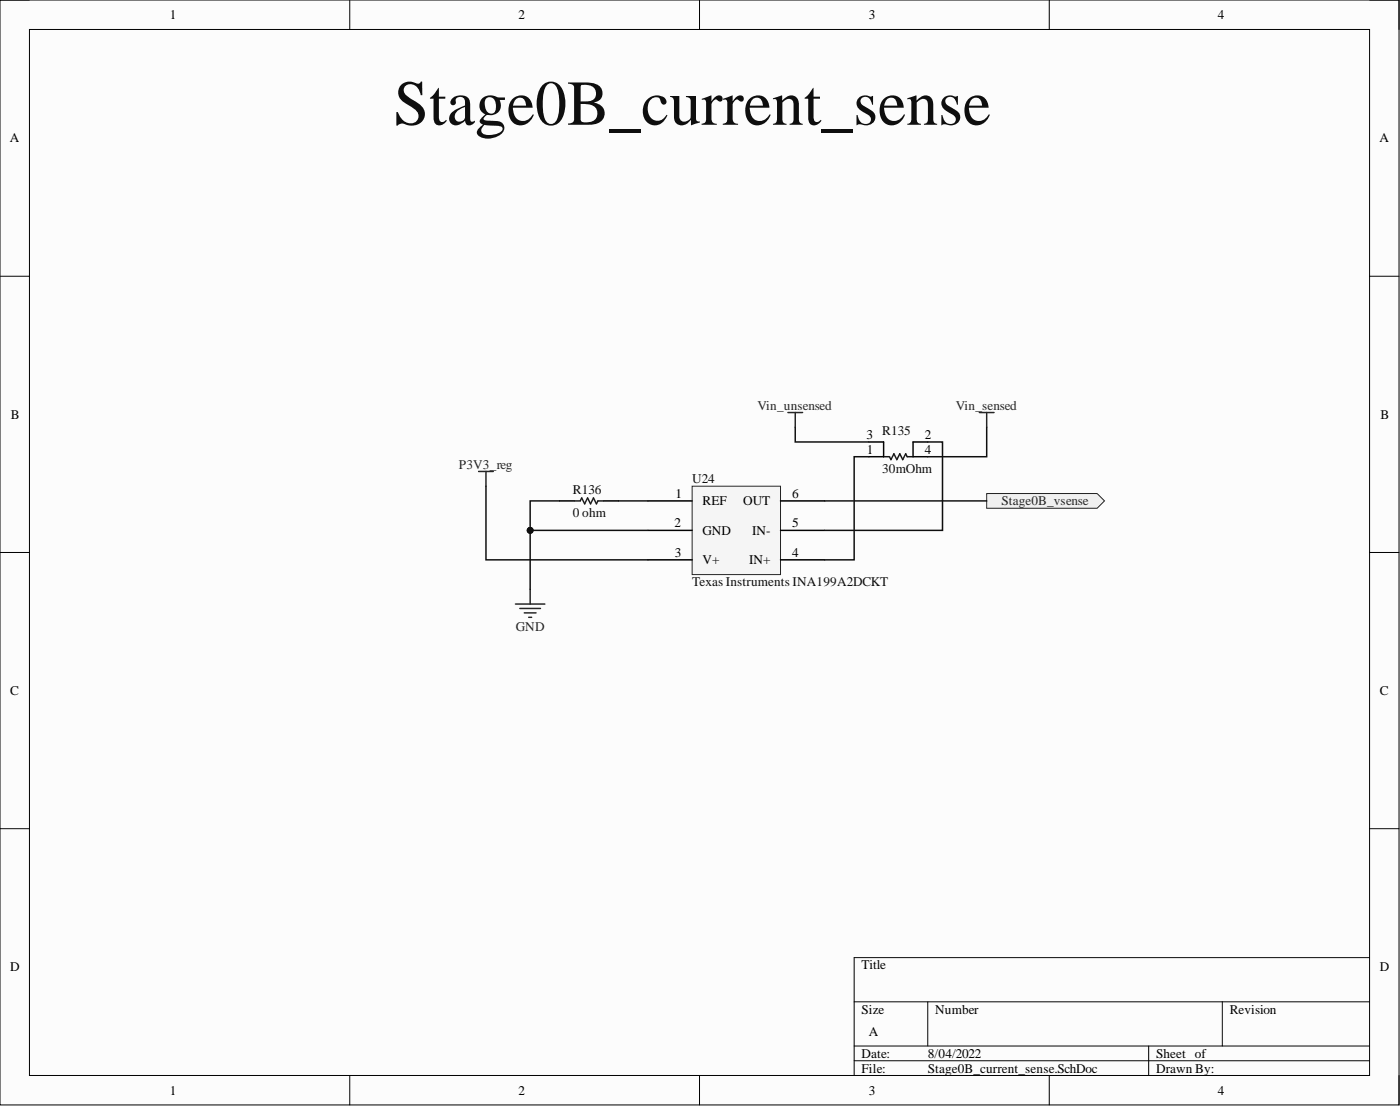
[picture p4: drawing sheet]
<svg xmlns="http://www.w3.org/2000/svg" width="241mm" height="190mm" viewBox="0 0 241 190" stroke-linecap="round" stroke-linejoin="round" font-family="sans-serif">
<path d="M0 0h241.1v190.3h-241.1z" fill-rule="evenodd" fill="#fcfcfc"/>
<path d="M0 0h241.1v190.3h-241.1z" fill="none" stroke="#000" stroke-width=".17"/>
<path d="M5.1 5.1h231v180.1h-231z" fill-rule="evenodd" fill="#fcfcfc"/>
<g fill="none" stroke="#000" stroke-width=".17">
<path d="M0 0h5.1M5.1 5.1h231v180.1h-231zM60.3 0v5.1M120.6 0v5.1M180.8 0v5.1M236.1 0h5v5.1M0 47.6h5.1M236.1 47.6h5M0 95.2h5.1M236.1 95.2h5M0 142.7h5.1M236.1 142.7h5"/>
<path d="M147.2 172.6h88.9M159.9 172.6v7.6M210.7 172.6v7.6M236.1 164.9h-88.9v20.3M60.3 185.2v5.1M120.6 185.2v5.1M147.2 180.2h88.9M147.2 182.7h88.9M180.8 185.2v5.1M198 180.2v5M241.1 185.2v5.1"/>
</g>
<path d="M119.3 83.7h15.2v15.3h-15.2z" fill-rule="evenodd" fill="#f5f5f5"/>
<path d="M119.3 83.7h15.2v15.3h-15.2z" fill="none" stroke="#262626" stroke-width=".17"/>
<path d="M96.5 86.3h2.5M104.1 86.3h2.5M111.7 86.3h7.6M111.7 91.4h7.6M111.7 96.4h7.6M134.5 86.3h7.6M134.5 91.4h7.6M134.5 96.4h7.6" fill="none" stroke="#000" stroke-width=".25"/>
<path d="M135.8 71.1h2.5M137.1 71.1v2.5M168.8 71.1h2.5M170.1 71.1v2.5M82.5 81.2h2.5M83.8 81.2v2.5M88.8 104h5.1M89.6 104.8h3.6M90.4 105.6h2M91.1 106.3h.5M91.4 101.5v2.5" fill="none" stroke="#262626" stroke-width=".25"/>
<path d="M99 86.3h1l.3-.5 .5 1 .5-1 .5 1 .5-1 .5 1 .3-.5h1" fill="none" stroke="#1c1c1c" stroke-width=".25"/>
<path d="M170.1 85h19l1.3 1.3-1.3 1.2h-19z" fill-rule="evenodd" fill="#f0f0f0"/>
<path d="M170.1 85h19l1.3 1.3-1.3 1.2h-19z" fill="none" stroke="#262626" stroke-width=".17"/>
<path d="M149.8 76.1h2.5v2.6h-2.5M159.9 76.1h-2.5v2.6h2.5" fill="none" stroke="#000" stroke-width=".25"/>
<path d="M152.3 78.7h1l.3 .5 .5-1 .5 1 .5-1 .5 1 .5-1 .3 .5h1" fill="none" stroke="#1c1c1c" stroke-width=".25"/>
<path d="M83.8 83.7v12.7h27.9M111.7 91.4h-20.3v10.1" fill="none" stroke="#0e0e0e" stroke-width=".25"/>
<circle cx="91.4" cy="91.4" r=".51" fill="#0e0e0e"/>
<circle cx="91.4" cy="91.4" r=".51" fill="none" stroke="#0e0e0e" stroke-width=".17"/>
<path d="M96.5 86.3h-5.1v5.1M142.1 86.3h28" fill="none" stroke="#0e0e0e" stroke-width=".25"/>
<circle cx="91.4" cy="91.4" r=".51" fill="#0e0e0e"/>
<circle cx="91.4" cy="91.4" r=".51" fill="none" stroke="#0e0e0e" stroke-width=".17"/>
<path d="M137.1 73.6v2.5h12.7M149.8 78.7h-2.6v17.7h-5.1M159.9 76.1h2.5v15.3h-20.3M170.1 73.6v5.1h-10.2M106.6 86.3h5.1" fill="none" stroke="#0e0e0e" stroke-width=".25"/>
<text font-size="11" fill="#0e0e0e" x="67.9" y="21.5">Stage0B_current_sense</text>
<g font-size="2.3">
<text x="29.3" y="3.3">1</text>
<text x="89.3" y="3.3">2</text>
<text x="149.8" y="3.3">3</text>
<text x="209.9" y="3.3">4</text>
<text x="1.7" y="24.5">A</text>
<text x="237.7" y="24.5">A</text>
<text x="1.9" y="72.2">B</text>
<text x="149.3" y="75.6">3</text>
<text x="159.4" y="75.6">2</text>
<text x="237.9" y="72.2">B</text>
<text x="149.4" y="78.2">1</text>
<text x="159.4" y="78.2">4</text>
<text x="116.4" y="85.8">1</text>
<text x="121.1" y="87">REF</text>
<text x="128.1" y="87">OUT</text>
<text x="136.6" y="85.8">6</text>
<text x="116.3" y="90.8">2</text>
<text x="116.3" y="95.9">3</text>
<text x="121.1" y="92.1">GND</text>
<text x="129.6" y="92.1">IN-</text>
<text x="136.6" y="90.8">5</text>
<text x="136.6" y="95.9">4</text>
<text x="121.1" y="97.2">V+</text>
<text x="129.1" y="97.2">IN+</text>
<text x="1.8" y="119.7">C</text>
<text x="237.8" y="119.7">C</text>
<text x="1.8" y="167.3">D</text>
<text x="148.5" y="167">Title</text>
<text x="237.8" y="167.3">D</text>
<text x="148.5" y="174.6">Size</text>
<text x="149.8" y="178.4">A</text>
<text x="161.2" y="174.6">Number</text>
<text x="211.9" y="174.6">Revision</text>
<text x="148.5" y="182.2">Date:</text>
<text x="148.5" y="184.7">File:</text>
<text x="159.9" y="182.2">8/04/2022</text>
<text x="159.9" y="184.7">Stage0B_current_sense.SchDoc</text>
<text x="199.3" y="182.2">Sheet of</text>
<text x="199.3" y="184.7">Drawn By:</text>
<text x="29.3" y="188.5">1</text>
<text x="89.3" y="188.5">2</text>
<text x="149.8" y="188.5">3</text>
<text x="209.9" y="188.5">4</text>
</g>
<g font-size="2.3" fill="#262626">
<text x="130.6" y="70.5">Vin_unsensed</text>
<text x="164.7" y="70.5">Vin_sensed</text>
<text x="79.1" y="80.7">P3V3_reg</text>
<text x="172.6" y="87">Stage0B_vsense</text>
<text x="88.9" y="108.6">GND</text>
</g>
<g font-size="2.3" fill="#0e0e0e">
<text x="152" y="74.9">R135</text>
<text x="119.3" y="83.2">U24</text>
<text x="152" y="81.5">30mOhm</text>
<text x="98.7" y="85">R136</text>
<text x="98.7" y="89.1">0 ohm</text>
<text x="119.3" y="101">Texas Instruments INA199A2DCKT</text>
</g>
</svg>
